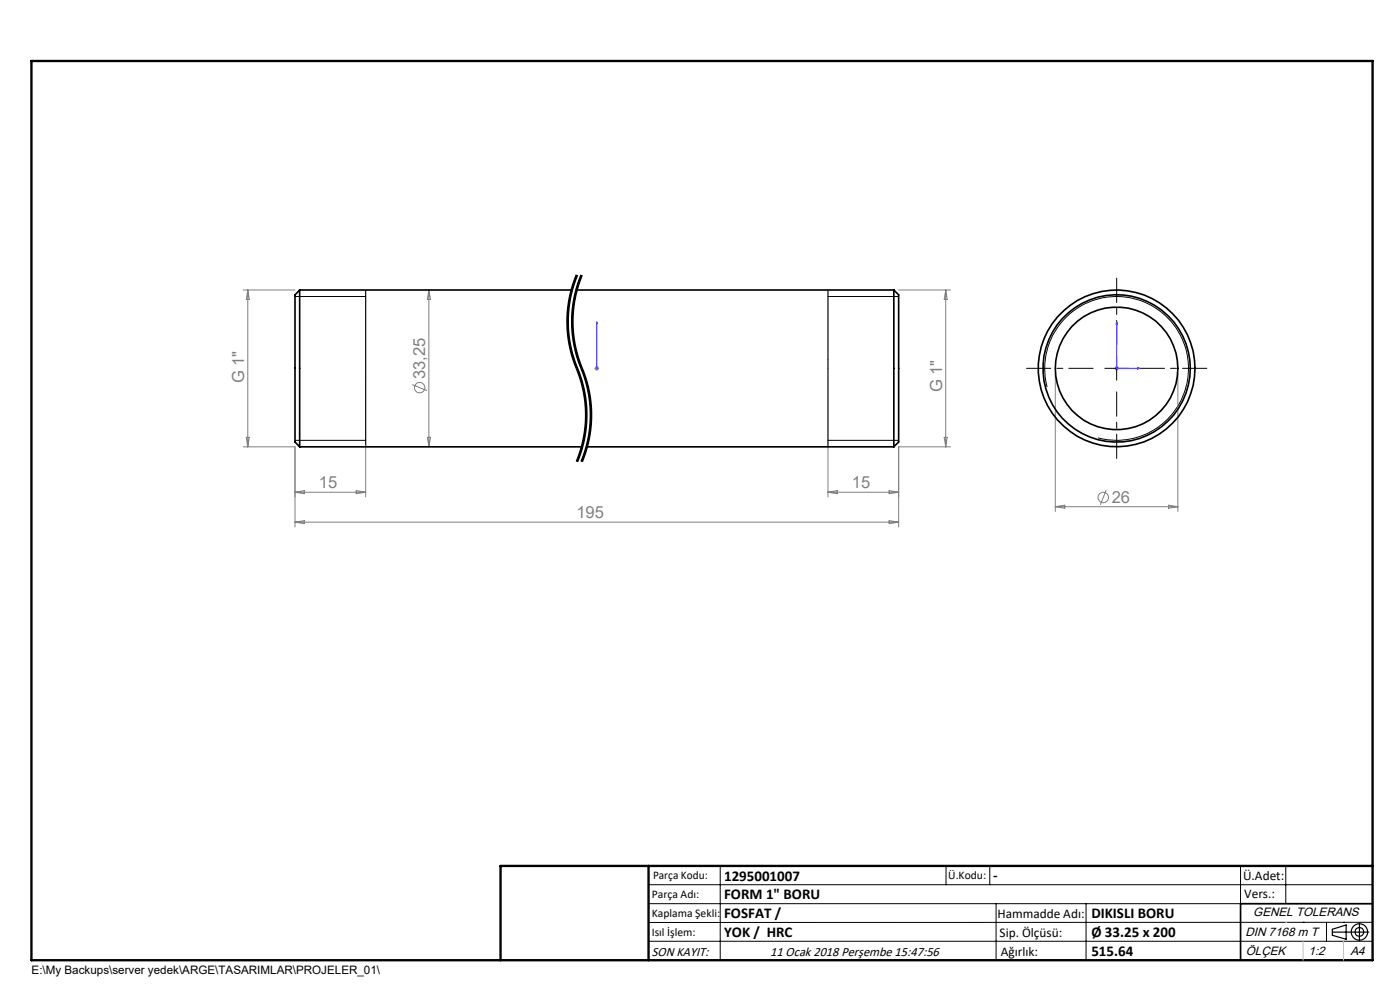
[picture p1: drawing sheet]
<svg xmlns="http://www.w3.org/2000/svg" width="297mm" height="210mm" viewBox="0 0 297 210" stroke-linecap="round" stroke-linejoin="round" font-family="sans-serif">
<g fill="none" stroke="#808080" stroke-width=".21">
<path d="M51.6 61.5h11M52.6 61.5l.3 2h-.7zM52.6 61.5v33.3M91 61.5v33.3M91 61.5l.3 2h-.6zM126.1 78.1h1M126.3 77.8l.7 .7M126.6 77.6v1.1M127 77.8l-.7 .7M190.6 61.5h11M200.6 61.5l.3 2h-.6zM200.6 61.5v33.3"/>
<path d="M223.9 79.2v29.3M236.4 78.1h1M236.5 77.8l.7 .7M236.9 77.6v1.1M237.2 77.8l-.7 .7M249.9 79.2v29.3M51.6 94.8h11v17M52.2 92.8h.7l-.3 2zM77.6 94.4v11M87.5 81.6l3.1 1.3M90.7 92.8h.6l-.3 2zM175.6 94.4v11"/>
<path d="M200.3 92.8h.6l-.3 2zM201.6 94.8h-11v17M62.6 104.4h15M62.6 104.4l2-.3v.6zM62.6 110.8l2-.4v.7zM62.6 110.8h128M75.6 104.1l2 .3-2 .3zM175.6 104.4h15M175.6 104.4l2-.3v.6zM188.6 104.1l2 .3-2 .3zM188.6 110.4l2 .4-2 .3zM223.9 107.5h26"/>
<path d="M223.9 107.5l2-.3v.6zM234.7 104l-1.3 3.1M247.9 107.2l2 .3-2 .3z"/>
<circle cx="89" cy="82.2" r="1.1"/>
<circle cx="234.1" cy="105.5" r="1.11"/>
</g>
<g fill="none" stroke="#000" stroke-width=".21">
<path d="M122 59.7l-.6 2.1M122.2 58.3l-.9 2.7M122.4 58.3a26.2 26.2 0 0 0 .5 21.2 25.7 25.7 0 0 1-.5 18.4M122.6 58.4l-.6 1.3M123 59.7l-.6 2.1M123.2 58.3l-.9 2.7M123.4 58.3a26.2 26.2 0 0 0 .5 21.2 25.7 25.7 0 0 1-.5 18.4M123.6 58.4l-.6 1.3M62.6 62.9h15M120.2 68.2l.2 2.9M120.4 65.3l-.2 2.9M120.4 71.1l.9 4.3"/>
<path d="M120.6 68.2a25.6 25.6 0 0 0 .8 6.4M121.2 68.2l.2 2.9M121.3 61l-.9 4.3M121.3 75.4a50.4 50.4 0 0 1 2.6 9 25.5 25.5 0 0 1 .2 5.8M121.4 65.3l-.2 2.9M121.4 71.1l.9 4.3M121.4 74.6l.6 2.1M121.4 61.8l-.6 3.2-.2 3.2M121.6 68.2a25.6 25.6 0 0 0 .8 6.4M122 76.7l.4 1M122.3 61l-.9 4.3M122.3 75.4l1.7 4.8"/>
<path d="M122.4 74.6l.6 2.1M122.4 61.8l-.6 3.2-.2 3.2M122.4 77.7l.2 .4zM122.6 78.1l1.3 4.1M123 76.7l1.3 3.4 .6 2.1M175.6 62.9h15M234.4 78.1h5M236.9 75.7v4.9M62.6 93.4h15M123.7 94.5l-1.1 3.5M123.9 82.2l.3 1.5M123.9 91.6l-.7 3.5-1 2.8"/>
<path d="M124 80.2l.2 .7a25.6 25.6 0 0 1 .9 9.3M124 95.8l-.8 2.1M124.1 90.2l-.2 1.4M124.2 83.7l.3 2.1M124.3 91.7l-.6 2.8M124.5 85.8a25.9 25.9 0 0 1-.2 5.9M124.7 94.5l-1.1 3.5M124.9 82.2l.3 1.5M124.9 91.6l-.9 4.2M125.1 90.2l-.2 1.4M125.2 83.7l.3 2.1M125.3 91.7l-.6 2.8"/>
<path d="M125.5 85.8a25.9 25.9 0 0 1-.2 5.9M175.6 93.4h15M222.1 82.1a15.2 15.2 0 0 1 13.4-19.1 15.2 15.2 0 0 1 16.6 16.5 15.2 15.2 0 0 1-19.2 13.4M137.6 187.7h153.6M137.6 191.7h153.6M137.6 199.7h153.6M152.8 183.7v20M200.7 183.7v4M210 183.7v4M211.3 191.7v12M230.4 191.7v12M263.2 183.7v20"/>
<path d="M272.8 183.7v8M276.4 195.6h.1M281.4 195.6v4.1M285 195.6h.1M291.2 195.6l-153.6 .1"/>
</g>
<g fill="none" stroke="#000" stroke-width=".25">
<path d="M77.6 61.5v33.3M175.6 61.5v33.3M282.6 197.7h7.8M282.6 197.1l3-.9v3l-3-.8zM288.4 195.8v3.8M106.2 203.7h185"/>
<circle cx="288.4" cy="197.7" r="1.74"/>
<circle cx="288.4" cy="197.7" r=".93"/>
</g>
<path d="M122.4 58.3a25.7 25.7 0 0 0 0 19.8M123.4 58.3a25.7 25.7 0 0 0 0 19.8M122.4 78.1a25.7 25.7 0 0 1 0 19.8M123.4 78.1a25.7 25.7 0 0 1 0 19.8" fill="none" stroke="#000" stroke-width=".21" stroke-dasharray="6.3 1.3 1.3 1.3" stroke-dashoffset="3.2" stroke-linecap="butt"/>
<path d="M126.6 78v.3zM126.6 68.3v.5v-.5M126.6 78.1h.1M126.6 68.3v9.8M236.9 68.3l.1 .5h-.3zM236.9 68.3v9.8h4.9M241.3 78l.5 .1-.5 .2z" fill="none" stroke="#00f" stroke-width=".21"/>
<path d="M231.9 78.1h-14.1M236.9 73.1v-14.1M241.9 78.1h14.1M236.9 83.1v14.2" fill="none" stroke="#000" stroke-width=".21" stroke-dasharray="15.2 1.3 1.3 1.3" stroke-dashoffset="10.1"/>
<path d="M291.2 191.7h-28v12" fill="none" stroke="#000" stroke-width=".35"/>
<path d="M6.7 12.9h284.5v190.8h-284.5zM137.6 183.7v20M291.2 183.7h-185v20" fill="none" stroke="#000" stroke-width=".5"/>
<path d="M276.4 199.7v4M285 199.7v4" fill="none" stroke="#c0c0c0" stroke-width=".21"/>
<path d="M272.8 195.6h.1" fill="none" stroke="#c0c0c0" stroke-width=".25"/>
<g fill="#00f">
<path d="M126.6 78v.3zM126.6 68.3v.5z"/>
<path d="M241.3 78l.5 .1-.5 .2zM236.9 68.3l.1 .5h-.3z"/>
</g>
<g fill="none" stroke="#000" stroke-width=".35">
<path d="M63.6 61.5v33.3M63.6 61.5l-1 1v31.3l1 1M63.6 61.5h57.7M122.3 61.5h67.3M189.6 61.5v33.3M189.6 61.5l1 1v31.3l-1 1M63.6 94.8h59.9M124.5 94.8h65.1"/>
<circle cx="236.9" cy="78.2" r="13"/>
<circle cx="236.9" cy="78.1" r="16.6"/>
<circle cx="236.9" cy="78.1" r="15.6"/>
</g>
<g font-size="3.5" fill="#808080">
<text x="51.8" y="81.3" transform="rotate(-90 51.8 81.3)">G 1&quot;</text>
<text x="90.2" y="80.4" transform="rotate(-90 90.2 80.4)">33,25</text>
<text x="199.9" y="83.2" transform="rotate(-90 199.9 83.2)">G 1&quot;</text>
<text x="67.7" y="103.6">15</text>
<text x="180.7" y="103.6">15</text>
<text x="235.8" y="106.7">26</text>
<text x="122.3" y="110">195</text>
</g>
<g font-size="3.2">
<text x="153.6" y="186.8">1295001007</text>
<text x="153.6" y="190.8">FORM 1&quot; BORU</text>
<text x="210.7" y="186.6">-</text>
<text x="153.6" y="194.8">FOSFAT /</text>
<text x="231.5" y="194.8">DIKISLI BORU</text>
<text x="153.6" y="198.8">YOK / HRC</text>
<text x="231.5" y="198.7">Ø 33.25 x 200</text>
<text x="231.5" y="202.8">515.64</text>
</g>
<g font-size="2.8">
<text x="263.7" y="186.7">Ü.Adet:</text>
<text x="263.9" y="190.5">Vers.:</text>
<text x="211.6" y="194.8">Hammadde Adı:</text>
<text x="138.3" y="202.8">SON KAYIT:</text>
<text x="163.4" y="202.8">11 Ocak 2018 Perşembe 15:47:56</text>
<text x="212.1" y="198.7">Sip. Ölçüsü:</text>
<text x="212.3" y="202.7">Ağırlık:</text>
</g>
<g font-size="2.6">
<text x="265.9" y="194.4">GENEL TOLERANS</text>
<text x="264.2" y="198.5">DIN 7168 m T</text>
<text x="264.3" y="202.6">ÖLÇEK</text>
<text x="277.6" y="202.6">1:2</text>
<text x="286.5" y="202.6">A4</text>
</g>
<g font-size="2.5">
<text x="138.3" y="190.5">Parça Adı:</text>
<text x="138.5" y="186.5">Parça Kodu:</text>
<text x="201.2" y="186.5">Ü.Kodu:</text>
<text x="138.3" y="194.5">Kaplama Şekli:</text>
<text x="138.3" y="198.6">Isıl İşlem:</text>
<text x="6.7" y="206.7">E:\My Backups\server yedek\ARGE\TASARIMLAR\PROJELER_01\</text>
</g>
</svg>
